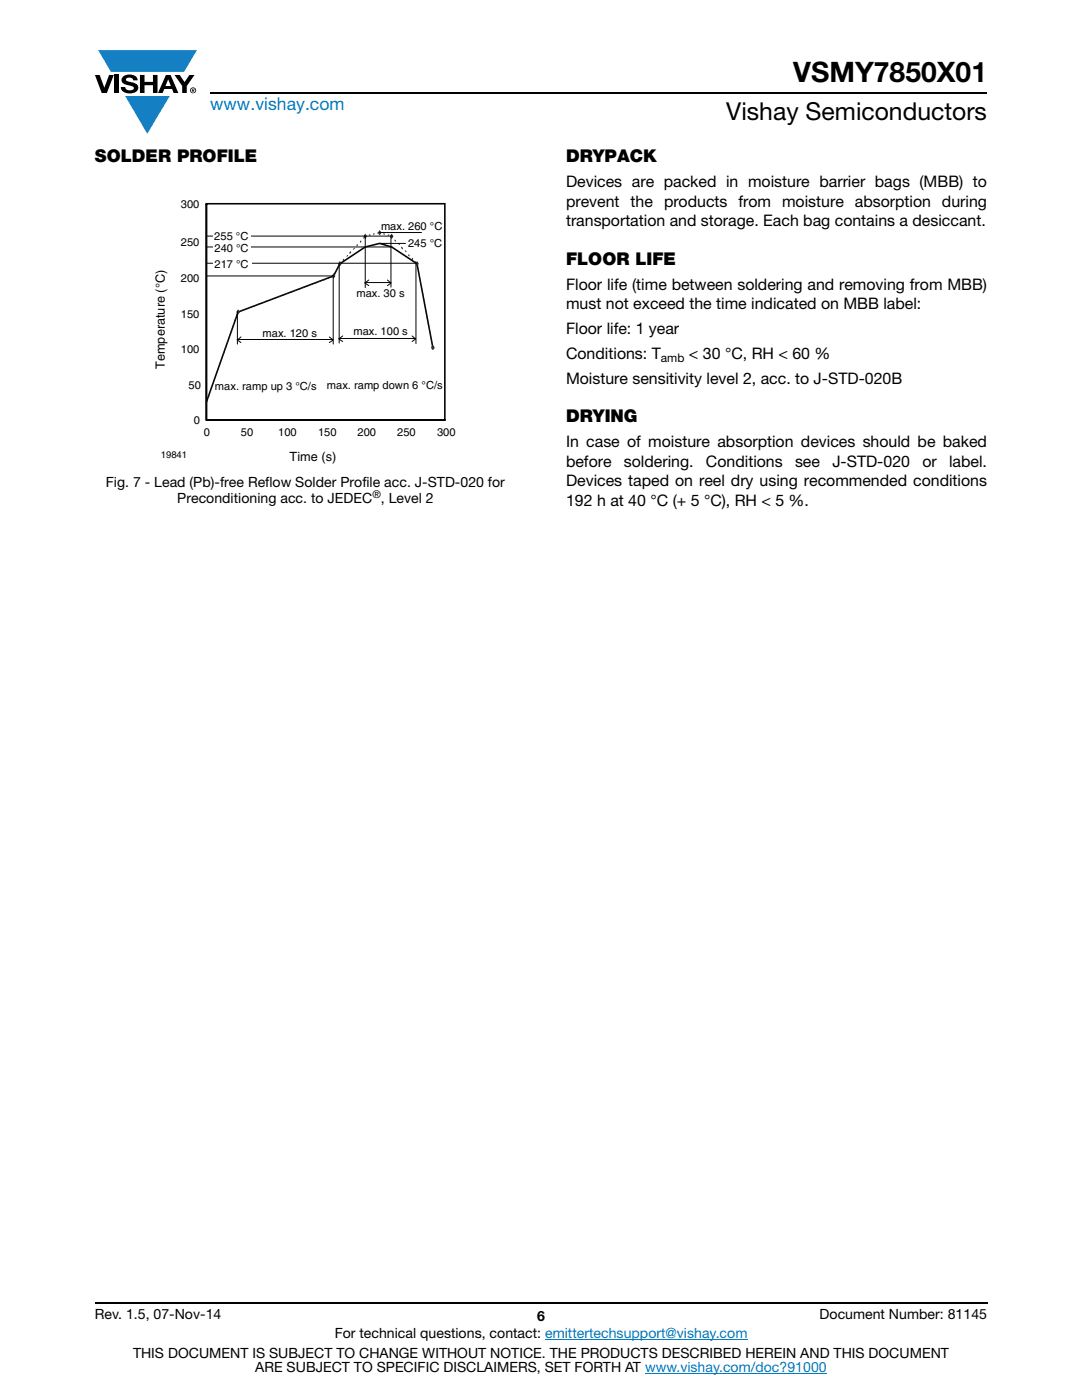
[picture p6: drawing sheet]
<svg xmlns="http://www.w3.org/2000/svg" width="216mm" height="279mm" viewBox="0 0 216 279" stroke-linecap="round" stroke-linejoin="round" font-family="sans-serif">
<g fill="#147fc3">
<path d="M19.6 10h19.7l-2.6 4.3h-1.1h-13.5z"/>
<path d="M25 19.2h8.9l-4.5 7.5z"/>
</g>
<g fill="#000">
<path d="M18.9 15h1l.9 2.5 1-2.5h.9l-1.4 3.6h-1zM22.9 15h.9v3.6h-.9zM24.6 15.3a2.1 2.1 0 0 1 2.8 .3l.1 .4h-.9a.79 .79 0 0 0-.7-.5 .79 .79 0 0 0-.8 .4l.3 .3 1 .2a1.08 1.08 0 0 1 1.2 1 1.08 1.08 0 0 1-1.1 1.2 1.73 1.73 0 0 1-2.4-1.2h.9a.96 .96 0 0 0 .8 .6 .96 .96 0 0 0 .9-.4 1.31 1.31 0 0 0-1.2-.6 1.03 1.03 0 0 1-1.1-.6 1.03 1.03 0 0 1 .2-1.1zM27.9 15h.9v1.3h1.7v-1.3h.9v3.6h-.9v-1.6h-1.7v1.6h-.9zM34.8 15h1.1l.9 1.4 1-1.4h1l-1.5 2.2v1.4h-.9v-1.4z"/>
<path d="M33.6 15.9l.5 1.3h-1.1zM33.1 15l-1.6 3.6h1l.3-.8h1.5l.3 .8h1l-1.6-3.6z"/>
<path d="M38.4 17.8h.2v.2h-.2zM38.3 17.7v.7h.1v-.3l.4 .3-.2-.3 .2-.2-.1-.2z"/>
<path d="M38.1 18a.46 .46 0 0 1 .9 0 .46 .46 0 0 1-.9 0zM37.9 18a.6 .6 0 0 0 1.2 0 .6 .6 0 0 0-1.2 0z"/>
</g>
<path d="M42 18.6h155M18.9 260h178.1" fill="none" stroke="#000" stroke-width=".36"/>
<path d="M108.8 267.3h40.3M128.7 274h36.3" fill="none" stroke="#007ec4" stroke-width=".2"/>
<path d="M30.7 39.6h60.2v53h-60.2z" fill="#fff"/>
<path d="M41.2 55.1h47.6M41.2 47.9h47.6M41.2 69.4h47.6M41.2 62.3h47.6" fill="none" stroke="#fff" stroke-width=".2"/>
<path d="M41.2 40.7h47.6" fill="none" stroke="#fff" stroke-width=".32"/>
<path d="M41.2 40.7h47.6v43.1h-47.6v-43.1v43.1h47.6M86.4 69.4l-3.2-16.8-5.1-3.3-2.3-.7-2.9 .7-5.1 3.3-1.2 2.5-19.1 7.2-6.3 17.9" fill="none" stroke="#040503" stroke-width=".32"/>
<g fill="#123217">
<path d="M41.3 80h.1l-.1 .4h-.2z" fill-rule="evenodd"/>
<path d="M41.6 79h.2l-.1 .3h-.2z" fill-rule="evenodd"/>
<path d="M42 77.9h.1l-.1 .3h-.1z" fill-rule="evenodd"/>
<path d="M42.7 75.7h.2l-.2 .4h-.1z" fill-rule="evenodd"/>
<path d="M43.5 73.5h.2l-.1 .3h-.2z" fill-rule="evenodd"/>
<path d="M43.9 72.4h.1l-.1 .4h-.2z" fill-rule="evenodd"/>
<path d="M44.3 71.3h.1l-.1 .4h-.2z" fill-rule="evenodd"/>
<path d="M44.6 70.3h.2l-.1 .3h-.2z" fill-rule="evenodd"/>
<path d="M45 69.2h.2l-.1 .3h-.3z" fill-rule="evenodd"/>
<path d="M45.4 68.1h.1l-.1 .4h-.1z" fill-rule="evenodd"/>
<path d="M45.8 66.9h.1l-.1 .4h-.2z" fill-rule="evenodd"/>
<path d="M46.1 65.9h.1v.3h-.2z" fill-rule="evenodd"/>
<path d="M46.5 64.8h.2l-.1 .3h-.2z" fill-rule="evenodd"/>
<path d="M46.9 63.7h.1l-.1 .4h-.2z" fill-rule="evenodd"/>
<path d="M47.2 62.6h.2l-.1 .4h-.1z" fill-rule="evenodd"/>
<path d="M47.4 62.2l.3-.1v.2l-.3 .1z" fill-rule="evenodd"/>
<path d="M48.2 61.9l.2-.1 .1 .2-.2 .1z" fill-rule="evenodd"/>
<path d="M49.8 61.3l.3-.1 .1 .2-.3 .1z" fill-rule="evenodd"/>
<path d="M50.6 61l.3-.1 .1 .2-.3 .1z" fill-rule="evenodd"/>
<path d="M51.4 60.6l.3-.1 .1 .3-.3 .1z" fill-rule="evenodd"/>
<path d="M52.3 60.3l.3-.1v.2l-.2 .1z" fill-rule="evenodd"/>
<path d="M53.1 60l.2-.1 .1 .2-.3 .1z" fill-rule="evenodd"/>
<path d="M53.9 59.7l.3-.1 .1 .2-.3 .1z" fill-rule="evenodd"/>
<path d="M54.7 59.4l.3-.1v.2l-.2 .1z" fill-rule="evenodd"/>
<path d="M55.5 59.1l.3-.1 .1 .2-.3 .1z" fill-rule="evenodd"/>
<path d="M56.4 58.8l.2-.1 .1 .2-.3 .1z" fill-rule="evenodd"/>
<path d="M57.1 58.5l.3-.1 .1 .2-.3 .1z" fill-rule="evenodd"/>
<path d="M58 58.2l.3-.1v.2l-.3 .1z" fill-rule="evenodd"/>
<path d="M58.8 57.9l.3-.1 .1 .2-.3 .1z" fill-rule="evenodd"/>
<path d="M59.6 57.6l.3-.1v.2l-.2 .1z" fill-rule="evenodd"/>
<path d="M60.4 57.3l.3-.1 .1 .2-.3 .1z" fill-rule="evenodd"/>
<path d="M61.2 57l.3-.1 .1 .2-.3 .1z" fill-rule="evenodd"/>
<path d="M62.1 56.7l.2-.1 .1 .2-.3 .1z" fill-rule="evenodd"/>
<path d="M62.9 56.4l.3-.1 .1 .2-.3 .1z" fill-rule="evenodd"/>
<path d="M63.7 56.1l.3-.1v.2l-.3 .1z" fill-rule="evenodd"/>
<path d="M64.5 55.8l.3-.1 .1 .2-.3 .1z" fill-rule="evenodd"/>
<path d="M65.4 55.5l.2-.1v.2l-.2 .1z" fill-rule="evenodd"/>
<path d="M66.1 55.2l.3-.1 .1 .2-.3 .1z" fill-rule="evenodd"/>
<path d="M66.6 55h.2l-.1 .3h-.2z" fill-rule="evenodd"/>
<path d="M67.1 53.9h.2l-.2 .4h-.1z" fill-rule="evenodd"/>
<path d="M67.5 52.8h.2l-.2 .4h-.1z" fill-rule="evenodd"/>
<path d="M67.7 52.5l.2-.2 .1 .3-.2 .2z" fill-rule="evenodd"/>
<path d="M68.4 51.8l.2-.2 .1 .3-.2 .2z" fill-rule="evenodd"/>
<path d="M69.3 50.9h.2l-.2 .3h-.2z" fill-rule="evenodd"/>
<path d="M70 50.1l.1 .3-.3 .3-.1-.3z" fill-rule="evenodd"/>
<path d="M70.6 49.5h.2l-.2 .3h-.2z" fill-rule="evenodd"/>
<path d="M71.1 48.9l.2-.2 .1 .3-.2 .2z" fill-rule="evenodd"/>
<path d="M71.8 48.2l.2-.2 .1 .3-.2 .2z" fill-rule="evenodd"/>
<path d="M72.5 47.5l.2-.2 .1 .2-.3 .2z" fill-rule="evenodd"/>
<path d="M72.7 47.1l.3-.1 .1 .2-.3 .1z" fill-rule="evenodd"/>
<path d="M73.6 46.9l.3-.1v.2l-.2 .1z" fill-rule="evenodd"/>
<path d="M74.4 46.6l.3-.1 .1 .2-.3 .2z" fill-rule="evenodd"/>
<path d="M75.3 46.4l.3-.1v.2l-.3 .1z" fill-rule="evenodd"/>
<path d="M75.7 46.3l.3 .1-.1 .2-.3-.1z" fill-rule="evenodd"/>
<path d="M76.5 46.5l.3 .1-.1 .3-.2-.1z" fill-rule="evenodd"/>
<path d="M77.4 46.9l.3-.1v.2l-.3 .1z" fill-rule="evenodd"/>
<path d="M78.1 47.1l.2 .2-.1 .3-.2-.2z" fill-rule="evenodd"/>
<path d="M78.8 47.8l.2 .2-.1 .3-.2-.2z" fill-rule="evenodd"/>
<path d="M79.4 48.6h.2l.2 .3h-.2z" fill-rule="evenodd"/>
<path d="M80.1 49.2l.3 .3-.1 .3-.3-.3z" fill-rule="evenodd"/>
<path d="M80.8 50h.2l.2 .3h-.2z" fill-rule="evenodd"/>
<path d="M81.5 50.7l.2 .2v.3l-.2-.2z" fill-rule="evenodd"/>
<path d="M82.2 51.4l.2 .2v.3l-.2-.2z" fill-rule="evenodd"/>
<path d="M82.9 52.1l.2 .2v.2l-.3-.2z" fill-rule="evenodd"/>
<path d="M83.1 52.5h.2l.1 .4h-.2z" fill-rule="evenodd"/>
<path d="M83.4 53.8h.1l.1 .4h-.2z" fill-rule="evenodd"/>
<path d="M83.6 54.9h.1l.1 .4h-.2z" fill-rule="evenodd"/>
<path d="M83.8 56.1h.1l.1 .4h-.2z" fill-rule="evenodd"/>
<path d="M84.1 57.3h.1l.1 .3h-.2z" fill-rule="evenodd"/>
<path d="M84.3 58.4h.1l.1 .4h-.2z" fill-rule="evenodd"/>
<path d="M84.5 59.6h.1l.1 .4h-.2z" fill-rule="evenodd"/>
<path d="M84.7 60.9h.1l.1 .3h-.1z" fill-rule="evenodd"/>
<path d="M84.9 62h.1l.1 .4h-.1z" fill-rule="evenodd"/>
<path d="M85.1 63.2h.1l.1 .4h-.1z" fill-rule="evenodd"/>
<path d="M85.3 64.4h.2v.3h-.1z" fill-rule="evenodd"/>
<path d="M85.6 65.5h.1l.1 .4h-.1z" fill-rule="evenodd"/>
<path d="M85.8 66.7h.2v.4h-.1z" fill-rule="evenodd"/>
<path d="M86 67.9h.2v.4h-.1z" fill-rule="evenodd"/>
<path d="M86.2 69.1h.2v.4h-.1z" fill-rule="evenodd"/>
</g>
<path d="M47.5 62l.2 .3-.2 .3-.2-.3z" fill="#313232"/>
<path d="M47.7 62.3l-.2-.3-.2 .3 .2 .3" fill="none" stroke="#313232" stroke-width=".27"/>
<path d="M66.6 54.8l.2 .3-.2 .3-.3-.3z" fill-rule="evenodd" fill="#313232"/>
<path d="M66.6 54.8l.2 .3-.2 .3-.3-.3z" fill="none" stroke="#313232" stroke-width=".27"/>
<path d="M67.8 52.3l.2 .3-.2 .3-.2-.3z" fill-rule="evenodd" fill="#313232"/>
<path d="M67.8 52.3l.2 .3-.2 .3-.2-.3z" fill="none" stroke="#313232" stroke-width=".27"/>
<path d="M72.9 46.9l.2 .3-.2 .3-.2-.3z" fill-rule="evenodd" fill="#313232"/>
<path d="M72.9 46.9l.2 .3-.2 .3-.2-.3z" fill="none" stroke="#313232" stroke-width=".27"/>
<path d="M75.8 46.1l.2 .3-.2 .3-.3-.3z" fill-rule="evenodd" fill="#313232"/>
<path d="M75.8 46.1l.2 .3-.2 .3-.3-.3z" fill="none" stroke="#313232" stroke-width=".27"/>
<path d="M78.1 46.9l.3 .3-.3 .3-.2-.3z" fill-rule="evenodd" fill="#313232"/>
<path d="M78.1 46.9l.3 .3-.3 .3-.2-.3z" fill="none" stroke="#313232" stroke-width=".27"/>
<path d="M83.2 52.3l.2 .3-.2 .3-.2-.3z" fill-rule="evenodd" fill="#313232"/>
<path d="M83.2 52.3l.2 .3-.2 .3-.2-.3z" fill="none" stroke="#313232" stroke-width=".27"/>
<path d="M86.4 69.1l.2 .3-.2 .3-.2-.3z" fill-rule="evenodd" fill="#313232"/>
<path d="M86.4 69.1l.2 .3-.2 .3-.2-.3z" fill="none" stroke="#313232" stroke-width=".32"/>
<path d="M41.3 55.1h25.3M41.3 49.3h36.9M75.8 48.6h5.1" fill="none" stroke="#040503" stroke-width=".2"/>
<path d="M42.6 48.6h7.5v1.6h-7.5z" fill="#fff"/>
<path d="M41.3 52.5h41.8M66.5 55v13.7M67.7 52.6v15.9M83 52.5v16.1M47.3 67.8h19.1M47.4 62.2v6.5M48.1 67.2l-.7 .7 .7 .5M65.7 67.2l.8 .7-.8 .5M67.6 67.6h15.3M68.4 67l-.8 .7 .8 .5M82.2 67l.7 .7-.7 .5" fill="none" stroke="#040503" stroke-width=".2"/>
<path d="M42.6 51.6h7.6v1.6h-7.6z" fill="#fff"/>
<path d="M41.3 47.1h36.9M72.8 56.4h5.2M72.9 47.2v10.2M73.6 55.9l-.8 .6 .8 .5M75.8 46.4h8.3M77.3 55.9l.7 .6-.7 .5M78 47.3v10" fill="none" stroke="#040503" stroke-width=".2"/>
<path d="M42.6 46.3h7.5v1.6h-7.5z" fill="#fff"/>
<text font-size="5.6" x="158.3" y="16.4">VSMY7850X01</text>
<text font-size="4.9" x="144.9" y="24">Vishay Semiconductors</text>
<text font-size="3.5" fill="#007ec4" x="42" y="21.9">www.vishay.com</text>
<g font-size="3.5">
<text x="18.9" y="32.3">SOLDER PROFILE</text>
<text x="112.9" y="32.3">DRYPACK</text>
<text x="112.9" y="52.8">FLOOR LIFE</text>
<text x="112.9" y="84.2">DRYING</text>
</g>
<g font-size="3.2">
<text x="112.9" y="37.4">Devices are packed in moisture barrier bags (MBB) to</text>
<text x="112.9" y="41.3">prevent the products from moisture absorption during</text>
<text x="112.9" y="45.2">transportation and storage. Each bag contains a desiccant.</text>
<text x="112.9" y="57.9">Floor life (time between soldering and removing from MBB)</text>
<text x="112.9" y="61.7">must not exceed the time indicated on MBB label:</text>
<text x="112.9" y="66.7">Floor life: 1 year</text>
<text x="112.9" y="71.6">Conditions: T</text>
<text x="137.5" y="71.6">&lt; 30 °C, RH &lt; 60 %</text>
<text x="112.9" y="76.6">Moisture sensitivity level 2, acc. to J-STD-020B</text>
<text x="112.9" y="89.3">In case of moisture absorption devices should be baked</text>
<text x="112.9" y="93.2">before</text>
<text x="124.5" y="93.2">soldering.</text>
<text x="140.9" y="93.2">Conditions</text>
<text x="158.6" y="93.2">see</text>
<text x="166.1" y="93.2">J-STD-020</text>
<text x="184" y="93.2">or</text>
<text x="189.4" y="93.2">label.</text>
<text x="112.9" y="97">Devices taped on reel dry using recommended conditions</text>
<text x="112.9" y="100.9">192 h at 40 °C (+ 5 °C), RH &lt; 5 %.</text>
</g>
<g font-size="2.8">
<text x="21.1" y="97.1">Fig. 7 - Lead (Pb)-free Reflow Solder Profile acc. J-STD-020 for</text>
<text x="35.4" y="100.3">Preconditioning acc. to JEDEC , Level 2</text>
<text x="18.9" y="263.3">Rev. 1.5, 07-Nov-14</text>
<text x="107.2" y="263.6">6</text>
<text x="163.6" y="263.3">Document Number: 81145</text>
<text x="66.8" y="267.1">For technical questions, contact: emittertechsupport@vishay.com</text>
<text x="26.5" y="271">THIS DOCUMENT IS SUBJECT TO CHANGE WITHOUT NOTICE. THE PRODUCTS DESCRIBED HEREIN AND THIS DOCUMENT</text>
<text x="50.9" y="273.8">ARE SUBJECT TO SPECIFIC DISCLAIMERS, SET FORTH AT www.vishay.com/doc?91000</text>
</g>
<g font-size="2.5" fill="#040503">
<text x="32.9" y="73.6" transform="rotate(-90 32.9 73.6)">Temperature (°C)</text>
<text x="57.8" y="92.1">Time (s)</text>
</g>
<text font-size="2.4" x="131.9" y="72.2">amb</text>
<g font-size="2.2" fill="#040503">
<text x="36.1" y="41.5">300</text>
<text x="42.8" y="47.9">255 °C</text>
<text x="76" y="45.9">max. 260 °C</text>
<text x="36.1" y="49">250</text>
<text x="42.8" y="50.3">240 °C</text>
<text x="42.8" y="53.4">217 °C</text>
<text x="81.4" y="49.2">245 °C</text>
<text x="36.1" y="56.2">200</text>
<text x="71.1" y="59.3">max. 30 s</text>
<text x="36.1" y="63.4">150</text>
<text x="36.1" y="70.5">100</text>
<text x="52.4" y="67.2">max. 120 s</text>
<text x="70.5" y="66.9">max. 100 s</text>
<text x="37.6" y="77.7">50</text>
<text x="42.9" y="77.8">max. ramp up 3 °C/s</text>
<text x="65.2" y="77.7">max. ramp down 6 °C/s</text>
<text x="38.7" y="84.6">0</text>
<text x="40.7" y="87">0</text>
<text x="48.1" y="87">50</text>
<text x="55.5" y="87">100</text>
<text x="63.5" y="87">150</text>
<text x="71.3" y="87">200</text>
<text x="79.3" y="87">250</text>
<text x="87.2" y="87">300</text>
</g>
<text font-size="2.1" x="74.3" y="99.4">®</text>
<text font-size="1.9" fill="#040503" x="32.1" y="91.5">19841</text>
</svg>
